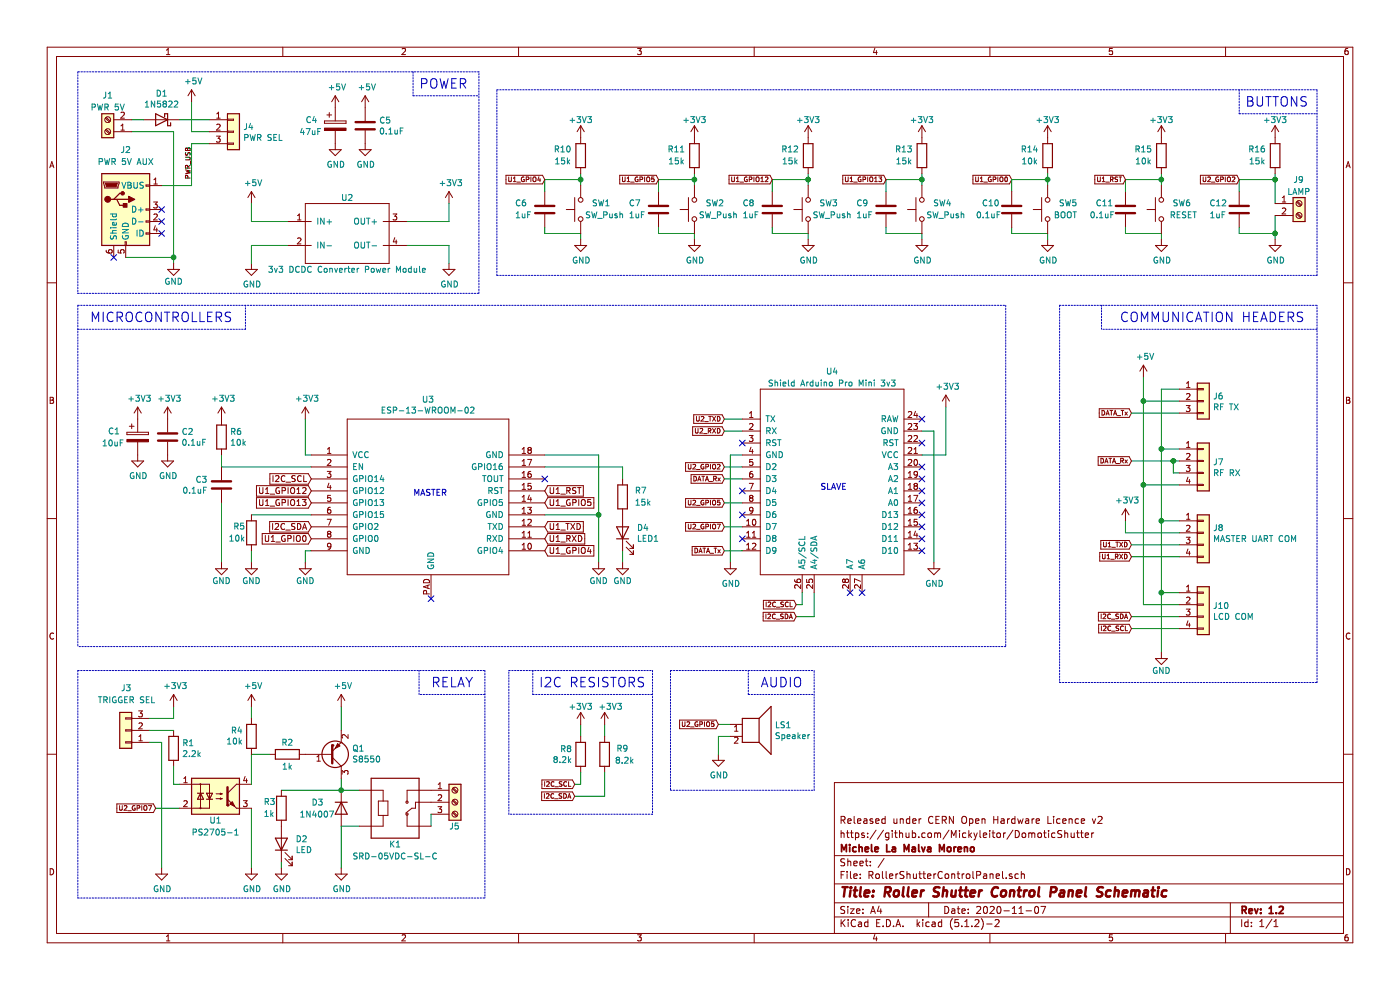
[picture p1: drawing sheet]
EESchema Schematic File Version 4
LIBS:RollerShutterControlPanel-cache
EELAYER 29 0
EELAYER END
$Descr A4 11693 8268
encoding utf-8
Sheet 1 1
Title "Roller Shutter Control Panel Schematic"
Date "2020-11-07"
Rev "1.2"
Comp "Michele La Malva Moreno"
Comment1 "https://github.com/Mickyleitor/DomoticShutter"
Comment2 "Released under CERN Open Hardware Licence v2"
Comment3 ""
Comment4 ""
$EndDescr
Wire Wire Line
	6000 6050 6100 6050
$Comp
L Connector:Screw_Terminal_01x03 J5
U 1 1
P 3800 6700
F 0 "J5" H 3750 6500 50  0000 L CNN
F 1 "Screw_Terminal_01x03" H 3900 6400 50  0001 L CNN
F 2 "Project_libraries:ScrewTerminal_01X03_5mm" H 3800 6700 50  0001 C CNN
F 3 "~" H 3800 6700 50  0001 C CNN
	1    3800 6700
	1    0    0    -1  
$EndComp
Wire Wire Line
	4550 3900 5200 3900
Wire Wire Line
	5200 3900 5200 4000
Connection ~ 5000 4300
Wire Wire Line
	4550 3800 5000 3800
Wire Wire Line
	5000 4300 5000 3800
Wire Wire Line
	5000 4300 5000 4700
Wire Wire Line
	4550 4300 5000 4300
Wire Wire Line
	2100 4300 2600 4300
Wire Wire Line
	1850 3900 2600 3900
Wire Wire Line
	1850 3800 1850 3900
Text GLabel 4550 4600 2    50   Input ~ 0
U1_GPIO4
Text GLabel 4550 4500 2    50   Input ~ 0
U1_RXD
Text GLabel 4550 4400 2    50   Input ~ 0
U1_TXD
Text GLabel 4550 4200 2    50   Input ~ 0
U1_GPIO5
Text GLabel 4550 4100 2    50   Input ~ 0
U1_RST
Text GLabel 2600 4500 0    50   Input ~ 0
U1_GPIO0
Text GLabel 2600 4400 0    50   Input ~ 0
I2C_SDA
Text GLabel 2600 4200 0    50   Input ~ 0
U1_GPIO13
Text GLabel 2600 4100 0    50   Input ~ 0
U1_GPIO12
Text GLabel 2600 4000 0    50   Input ~ 0
I2C_SCL
Wire Notes Line
	6800 6600 6800 5600
$Comp
L power:GND #PWR035
U 1 1
P 6000 6300
F 0 "#PWR035" H 6000 6050 50  0001 C CNN
F 1 "GND" H 6005 6127 50  0000 C CNN
F 2 "" H 6000 6300 50  0001 C CNN
F 3 "" H 6000 6300 50  0001 C CNN
	1    6000 6300
	1    0    0    -1  
$EndComp
Wire Wire Line
	6000 6150 6000 6300
Wire Wire Line
	6100 6150 6000 6150
$Comp
L Device:Speaker LS1
U 1 1
P 6300 6050
F 0 "LS1" H 6470 6046 50  0000 L CNN
F 1 "Speaker" H 6470 5955 50  0000 L CNN
F 2 "Buzzer_Beeper:Buzzer_TDK_PS1240P02BT_D12.2mm_H6.5mm" H 6300 5850 50  0001 C CNN
F 3 "~" H 6290 6000 50  0001 C CNN
	1    6300 6050
	1    0    0    -1  
$EndComp
Wire Wire Line
	4850 6150 4850 6050
Wire Wire Line
	5050 6150 5050 6050
$Comp
L Device:R R9
U 1 1
P 5050 6300
F 0 "R9" H 4850 6350 50  0000 L CNN
F 1 "8.2k" H 4800 6250 50  0000 L CNN
F 2 "Resistor_THT:R_Axial_DIN0204_L3.6mm_D1.6mm_P5.08mm_Horizontal" V 4980 6300 50  0001 C CNN
F 3 "~" H 5050 6300 50  0001 C CNN
	1    5050 6300
	-1   0    0    -1  
$EndComp
$Comp
L Device:R R8
U 1 1
P 4850 6300
F 0 "R8" H 4920 6346 50  0000 L CNN
F 1 "8.2k" H 4920 6255 50  0000 L CNN
F 2 "Resistor_THT:R_Axial_DIN0204_L3.6mm_D1.6mm_P5.08mm_Horizontal" V 4780 6300 50  0001 C CNN
F 3 "~" H 4850 6300 50  0001 C CNN
	1    4850 6300
	-1   0    0    -1  
$EndComp
$Comp
L power:+3V3 #PWR031
U 1 1
P 5050 6050
F 0 "#PWR031" H 5050 5900 50  0001 C CNN
F 1 "+3V3" H 5000 6200 50  0000 C CNN
F 2 "" H 5050 6050 50  0001 C CNN
F 3 "" H 5050 6050 50  0001 C CNN
	1    5050 6050
	-1   0    0    -1  
$EndComp
$Comp
L power:+3V3 #PWR029
U 1 1
P 4850 6050
F 0 "#PWR029" H 4850 5900 50  0001 C CNN
F 1 "+3V3" H 4850 6200 50  0000 C CNN
F 2 "" H 4850 6050 50  0001 C CNN
F 3 "" H 4850 6050 50  0001 C CNN
	1    4850 6050
	-1   0    0    -1  
$EndComp
Text GLabel 4800 6550 0    39   Input ~ 0
I2C_SCL
Text GLabel 4800 6650 0    39   Input ~ 0
I2C_SDA
Wire Wire Line
	4800 6550 4850 6550
Wire Wire Line
	4850 6550 4850 6450
Wire Wire Line
	5050 6650 4800 6650
Wire Wire Line
	5050 6450 5050 6650
Text Notes 4500 5750 0    79   ~ 0
I2C RESISTORS
Wire Notes Line
	5450 5600 5450 6800
Wire Notes Line
	5450 6800 4250 6800
Wire Notes Line
	4250 6800 4250 5600
Wire Notes Line
	4250 5600 5450 5600
Wire Notes Line
	4450 5600 4450 5800
Wire Notes Line
	4450 5800 5450 5800
Text GLabel 6000 6050 0    39   Input ~ 0
U2_GPIO5
Text Notes 6350 5750 0    79   ~ 0
AUDIO
Wire Notes Line
	5600 5600 5600 6600
Wire Notes Line
	5600 5600 6800 5600
Wire Notes Line
	5600 6600 6800 6600
Wire Notes Line
	6250 5800 6250 5600
Wire Notes Line
	6250 5800 6800 5800
Text Notes 6850 4100 0    50   ~ 0
SLAVE
Text Notes 3450 4150 0    50   ~ 0
MASTER
Wire Notes Line
	650  7500 4050 7500
Wire Notes Line
	650  5600 4050 5600
Wire Notes Line
	650  5600 650  7500
Wire Notes Line
	8400 2550 8400 5400
Wire Notes Line
	650  2550 650  5400
Wire Notes Line
	8400 5400 650  5400
Wire Notes Line
	9200 2750 9200 2550
Wire Notes Line
	11000 2750 9200 2750
Wire Notes Line
	8850 2550 11000 2550
Wire Notes Line
	650  2550 8400 2550
$Comp
L Connector_Generic:Conn_01x04 J8
U 1 1
P 10050 4450
F 0 "J8" H 10130 4492 50  0000 L CNN
F 1 "MASTER UART COM" H 10130 4401 50  0000 L CNN
F 2 "Connector_PinHeader_2.54mm:PinHeader_1x04_P2.54mm_Vertical" H 10050 4450 50  0001 C CNN
F 3 "~" H 10050 4450 50  0001 C CNN
	1    10050 4450
	1    0    0    -1  
$EndComp
Text Notes 9350 2700 0    79   ~ 0
COMMUNICATION HEADERS
Connection ~ 9800 3850
Wire Wire Line
	9800 3850 9450 3850
Wire Wire Line
	9850 4650 9450 4650
Text GLabel 9450 4650 0    39   Input ~ 0
U1_RXD
Text GLabel 9450 4550 0    39   Input ~ 0
U1_TXD
Text GLabel 9450 3850 0    39   Input ~ 0
DATA_Rx
Text GLabel 9450 3450 0    39   Input ~ 0
DATA_Tx
Wire Wire Line
	9850 4350 9700 4350
Connection ~ 9550 3350
Wire Notes Line
	3500 5800 3500 5600
Wire Notes Line
	4050 5800 3500 5800
Text Notes 3600 5750 0    79   ~ 0
RELAY
Wire Wire Line
	1300 6750 1500 6750
Text GLabel 1300 6750 0    39   Input ~ 0
U2_GPIO7
Wire Notes Line
	650  2750 2050 2750
Wire Notes Line
	2050 2750 2050 2550
Text Notes 750  2700 0    79   ~ 0
MICROCONTROLLERS
Wire Wire Line
	7700 3800 7900 3800
$Comp
L Project_Library:Arduino_ProMini_3V3 U4
U 1 1
P 6950 4000
F 0 "U4" H 6950 4900 50  0000 C CNN
F 1 "Shield Arduino Pro Mini 3v3" H 6950 4800 50  0000 C CNN
F 2 "Project_libraries:Socket_Strip_Arduino_MiniPro" H 6700 4000 50  0001 C CNN
F 3 "~" H 6700 4000 50  0001 C CNN
	1    6950 4000
	1    0    0    -1  
$EndComp
$Comp
L power:+5V #PWR023
U 1 1
P 3050 900
F 0 "#PWR023" H 3050 750 50  0001 C CNN
F 1 "+5V" H 3065 1073 50  0000 C CNN
F 2 "" H 3050 900 50  0001 C CNN
F 3 "" H 3050 900 50  0001 C CNN
	1    3050 900 
	1    0    0    -1  
$EndComp
$Comp
L power:+5V #PWR019
U 1 1
P 2800 900
F 0 "#PWR019" H 2800 750 50  0001 C CNN
F 1 "+5V" H 2815 1073 50  0000 C CNN
F 2 "" H 2800 900 50  0001 C CNN
F 3 "" H 2800 900 50  0001 C CNN
	1    2800 900 
	1    0    0    -1  
$EndComp
$Comp
L Device:CP C4
U 1 1
P 2800 1050
F 0 "C4" H 2550 1100 50  0000 L CNN
F 1 "47uF" H 2500 1000 50  0000 L CNN
F 2 "Capacitor_THT:CP_Radial_D4.0mm_P2.00mm" H 2838 900 50  0001 C CNN
F 3 "~" H 2800 1050 50  0001 C CNN
	1    2800 1050
	1    0    0    -1  
$EndComp
$Comp
L Device:C C5
U 1 1
P 3050 1050
F 0 "C5" H 3165 1096 50  0000 L CNN
F 1 "0.1uF" H 3165 1005 50  0000 L CNN
F 2 "Capacitor_SMD:C_1206_3216Metric_Pad1.42x1.75mm_HandSolder" H 3088 900 50  0001 C CNN
F 3 "~" H 3050 1050 50  0001 C CNN
	1    3050 1050
	1    0    0    -1  
$EndComp
$Comp
L power:GND #PWR024
U 1 1
P 3050 1200
F 0 "#PWR024" H 3050 950 50  0001 C CNN
F 1 "GND" H 3055 1027 50  0000 C CNN
F 2 "" H 3050 1200 50  0001 C CNN
F 3 "" H 3050 1200 50  0001 C CNN
	1    3050 1200
	1    0    0    -1  
$EndComp
$Comp
L power:GND #PWR020
U 1 1
P 2800 1200
F 0 "#PWR020" H 2800 950 50  0001 C CNN
F 1 "GND" H 2805 1027 50  0000 C CNN
F 2 "" H 2800 1200 50  0001 C CNN
F 3 "" H 2800 1200 50  0001 C CNN
	1    2800 1200
	1    0    0    -1  
$EndComp
$Comp
L power:GND #PWR026
U 1 1
P 3750 2200
F 0 "#PWR026" H 3750 1950 50  0001 C CNN
F 1 "GND" H 3755 2027 50  0000 C CNN
F 2 "" H 3750 2200 50  0001 C CNN
F 3 "" H 3750 2200 50  0001 C CNN
	1    3750 2200
	1    0    0    -1  
$EndComp
Wire Wire Line
	3750 2050 3750 2200
$Comp
L power:+3V3 #PWR025
U 1 1
P 3750 1700
F 0 "#PWR025" H 3750 1550 50  0001 C CNN
F 1 "+3V3" H 3765 1873 50  0000 C CNN
F 2 "" H 3750 1700 50  0001 C CNN
F 3 "" H 3750 1700 50  0001 C CNN
	1    3750 1700
	1    0    0    -1  
$EndComp
$Comp
L Project_Library:3v3_DCDC_Converter_Power_Module U2
U 1 1
P 2900 1950
F 0 "U2" H 2900 2250 50  0000 C CNN
F 1 "3v3 DCDC Converter Power Module" H 2900 1650 50  0000 C CNN
F 2 "Project_libraries:DCDC_3v3_PowerModule" H 2900 1950 39  0001 C CNN
F 3 "" H 2900 1950 39  0001 C CNN
	1    2900 1950
	1    0    0    -1  
$EndComp
$Comp
L power:+5V #PWR011
U 1 1
P 2100 1700
F 0 "#PWR011" H 2100 1550 50  0001 C CNN
F 1 "+5V" H 2115 1873 50  0000 C CNN
F 2 "" H 2100 1700 50  0001 C CNN
F 3 "" H 2100 1700 50  0001 C CNN
	1    2100 1700
	1    0    0    -1  
$EndComp
$Comp
L power:GND #PWR012
U 1 1
P 2100 2200
F 0 "#PWR012" H 2100 1950 50  0001 C CNN
F 1 "GND" H 2105 2027 50  0000 C CNN
F 2 "" H 2100 2200 50  0001 C CNN
F 3 "" H 2100 2200 50  0001 C CNN
	1    2100 2200
	1    0    0    -1  
$EndComp
Wire Wire Line
	2100 2050 2100 2200
Wire Wire Line
	3400 1850 3750 1850
Wire Wire Line
	3750 1850 3750 1700
Wire Wire Line
	2100 1700 2100 1850
Wire Wire Line
	2100 1850 2400 1850
Wire Wire Line
	2100 2050 2400 2050
Wire Notes Line
	10350 950  11000 950 
Wire Notes Line
	10350 750  10350 950 
Wire Notes Line
	3450 800  4000 800 
Wire Notes Line
	3450 600  3450 800 
Text Notes 10400 900  0    79   ~ 0
BUTTONS
Wire Notes Line
	11000 2300 11000 750 
Text Notes 3500 750  0    79   ~ 0
POWER
Wire Notes Line
	4000 600  650  600 
Wire Notes Line
	4000 2450 4000 600 
Wire Notes Line
	650  2450 4000 2450
Wire Notes Line
	650  600  650  2450
Wire Wire Line
	1450 2150 1450 2200
Connection ~ 1450 2150
Wire Wire Line
	1450 1100 1450 2150
Wire Wire Line
	1600 1100 1600 850 
Wire Wire Line
	1750 1100 1600 1100
Wire Wire Line
	1600 1200 1600 1550
Wire Wire Line
	1600 1200 1750 1200
$Comp
L Connector_Generic:Conn_01x03 J4
U 1 1
P 1950 1100
F 0 "J4" H 2030 1142 50  0000 L CNN
F 1 "PWR SEL" H 2030 1051 50  0000 L CNN
F 2 "Connector_PinHeader_2.54mm:PinHeader_1x03_P2.54mm_Vertical" H 1950 1100 50  0001 C CNN
F 3 "~" H 1950 1100 50  0001 C CNN
	1    1950 1100
	1    0    0    -1  
$EndComp
Wire Wire Line
	1050 2150 1450 2150
Wire Wire Line
	1350 1550 1600 1550
$Comp
L Connector:USB_B_Mini J2
U 1 1
P 1050 1750
F 0 "J2" H 1050 2250 50  0000 C CNN
F 1 "PWR 5V AUX" H 1050 2150 50  0000 C CNN
F 2 "Connector_USB:USB_Mini-B_Lumberg_2486_01_Horizontal" H 1200 1700 50  0001 C CNN
F 3 "~" H 1200 1700 50  0001 C CNN
	1    1050 1750
	1    0    0    -1  
$EndComp
$Comp
L power:GND #PWR06
U 1 1
P 1450 2200
F 0 "#PWR06" H 1450 1950 50  0001 C CNN
F 1 "GND" H 1450 2050 50  0000 C CNN
F 2 "" H 1450 2200 50  0001 C CNN
F 3 "" H 1450 2200 50  0001 C CNN
	1    1450 2200
	1    0    0    -1  
$EndComp
$Comp
L power:+5V #PWR08
U 1 1
P 1600 850
F 0 "#PWR08" H 1600 700 50  0001 C CNN
F 1 "+5V" H 1615 1023 50  0000 C CNN
F 2 "" H 1600 850 50  0001 C CNN
F 3 "" H 1600 850 50  0001 C CNN
	1    1600 850 
	1    0    0    -1  
$EndComp
NoConn ~ 950  2150
NoConn ~ 1350 1950
NoConn ~ 1350 1850
NoConn ~ 1350 1750
Wire Wire Line
	6800 5150 6650 5150
Wire Wire Line
	6650 5050 6700 5050
Text GLabel 6650 5150 0    39   Input ~ 0
I2C_SDA
Text GLabel 6650 5050 0    39   Input ~ 0
I2C_SCL
Text GLabel 6050 4000 0    39   Input ~ 0
DATA_Rx
Text GLabel 6050 3600 0    39   Input ~ 0
U2_RXD
Text GLabel 6050 3500 0    39   Input ~ 0
U2_TXD
Text GLabel 6050 4400 0    39   Input ~ 0
U2_GPIO7
Text GLabel 6050 4200 0    39   Input ~ 0
U2_GPIO5
Text GLabel 6050 3900 0    39   Input ~ 0
U2_GPIO2
NoConn ~ 6200 3700
Wire Wire Line
	7800 3600 7800 4700
$Comp
L Device:C C3
U 1 1
P 1850 4050
F 0 "C3" H 1965 4096 50  0000 L CNN
F 1 "0.1uF" H 1965 4005 50  0000 L CNN
F 2 "Capacitor_SMD:C_1206_3216Metric_Pad1.42x1.75mm_HandSolder" H 1888 3900 50  0001 C CNN
F 3 "~" H 1850 4050 50  0001 C CNN
	1    1850 4050
	-1   0    0    -1  
$EndComp
NoConn ~ 7700 4600
NoConn ~ 7700 4500
NoConn ~ 7700 4400
NoConn ~ 7700 4300
NoConn ~ 7700 4200
NoConn ~ 7700 4100
NoConn ~ 7700 4000
NoConn ~ 7700 3900
NoConn ~ 7700 3700
NoConn ~ 7700 3500
NoConn ~ 6200 4500
NoConn ~ 6200 4300
NoConn ~ 6200 4100
Wire Wire Line
	6200 3500 6050 3500
Wire Wire Line
	6200 3600 6050 3600
Wire Wire Line
	6200 3900 6050 3900
Wire Wire Line
	6200 4000 6050 4000
Wire Wire Line
	6200 4200 6050 4200
Wire Wire Line
	2850 5900 2850 6100
Wire Wire Line
	2100 6000 2100 5900
$Comp
L power:+5V #PWR014
U 1 1
P 2100 5900
F 0 "#PWR014" H 2100 5750 50  0001 C CNN
F 1 "+5V" H 2115 6073 50  0000 C CNN
F 2 "" H 2100 5900 50  0001 C CNN
F 3 "" H 2100 5900 50  0001 C CNN
	1    2100 5900
	1    0    0    -1  
$EndComp
Wire Wire Line
	1850 4200 1850 4700
Wire Wire Line
	2100 4600 2100 4700
$Comp
L power:GND #PWR013
U 1 1
P 2100 4700
F 0 "#PWR013" H 2100 4450 50  0001 C CNN
F 1 "GND" H 2100 4550 50  0000 C CNN
F 2 "" H 2100 4700 50  0001 C CNN
F 3 "" H 2100 4700 50  0001 C CNN
	1    2100 4700
	1    0    0    -1  
$EndComp
$Comp
L Device:R R5
U 1 1
P 2100 4450
F 0 "R5" H 2150 4400 50  0000 L CNN
F 1 "10k" H 2150 4500 50  0000 L CNN
F 2 "Resistor_THT:R_Axial_DIN0204_L3.6mm_D1.6mm_P5.08mm_Horizontal" V 2030 4450 50  0001 C CNN
F 3 "~" H 2100 4450 50  0001 C CNN
	1    2100 4450
	-1   0    0    1   
$EndComp
Wire Wire Line
	5200 4700 5200 4600
Wire Wire Line
	2550 4600 2600 4600
Wire Wire Line
	2550 3800 2550 3500
Wire Wire Line
	2600 3800 2550 3800
$Comp
L power:+3V3 #PWR017
U 1 1
P 2550 3500
F 0 "#PWR017" H 2550 3350 50  0001 C CNN
F 1 "+3V3" H 2565 3673 50  0000 C CNN
F 2 "" H 2550 3500 50  0001 C CNN
F 3 "" H 2550 3500 50  0001 C CNN
	1    2550 3500
	1    0    0    -1  
$EndComp
$Comp
L power:GND #PWR010
U 1 1
P 1850 4700
F 0 "#PWR010" H 1850 4450 50  0001 C CNN
F 1 "GND" H 1850 4550 50  0000 C CNN
F 2 "" H 1850 4700 50  0001 C CNN
F 3 "" H 1850 4700 50  0001 C CNN
	1    1850 4700
	1    0    0    -1  
$EndComp
$Comp
L Device:C C12
U 1 1
P 10350 1750
F 0 "C12" H 10600 1700 50  0000 R CNN
F 1 "1uF" H 10600 1800 50  0000 R CNN
F 2 "Capacitor_SMD:C_1206_3216Metric_Pad1.42x1.75mm_HandSolder" H 10388 1600 50  0001 C CNN
F 3 "~" H 10350 1750 50  0001 C CNN
	1    10350 1750
	-1   0    0    1   
$EndComp
Wire Wire Line
	10650 2000 10650 1950
Wire Wire Line
	10650 1950 10350 1950
Wire Wire Line
	10350 1950 10350 1900
Wire Wire Line
	10650 1500 10650 1450
Connection ~ 10650 1500
Wire Wire Line
	10350 1500 10650 1500
Wire Wire Line
	10350 1600 10350 1500
$Comp
L Device:R R16
U 1 1
P 10650 1300
F 0 "R16" H 10800 1250 50  0000 C CNN
F 1 "15k" H 10800 1350 50  0000 C CNN
F 2 "Resistor_THT:R_Axial_DIN0204_L3.6mm_D1.6mm_P5.08mm_Horizontal" V 10580 1300 50  0001 C CNN
F 3 "~" H 10650 1300 50  0001 C CNN
	1    10650 1300
	-1   0    0    1   
$EndComp
$Comp
L power:+3V3 #PWR051
U 1 1
P 10650 1150
F 0 "#PWR051" H 10650 1000 50  0001 C CNN
F 1 "+3V3" H 10650 1300 50  0000 C CNN
F 2 "" H 10650 1150 50  0001 C CNN
F 3 "" H 10650 1150 50  0001 C CNN
	1    10650 1150
	1    0    0    -1  
$EndComp
$Comp
L power:GND #PWR052
U 1 1
P 10650 2000
F 0 "#PWR052" H 10650 1750 50  0001 C CNN
F 1 "GND" H 10655 1827 50  0000 C CNN
F 2 "" H 10650 2000 50  0001 C CNN
F 3 "" H 10650 2000 50  0001 C CNN
	1    10650 2000
	1    0    0    -1  
$EndComp
$Comp
L Device:C C9
U 1 1
P 7400 1750
F 0 "C9" H 7650 1700 50  0000 R CNN
F 1 "1uF" H 7650 1800 50  0000 R CNN
F 2 "Capacitor_SMD:C_1206_3216Metric_Pad1.42x1.75mm_HandSolder" H 7438 1600 50  0001 C CNN
F 3 "~" H 7400 1750 50  0001 C CNN
	1    7400 1750
	-1   0    0    1   
$EndComp
Wire Wire Line
	7700 2000 7700 1950
Wire Wire Line
	7700 1950 7400 1950
Wire Wire Line
	7400 1950 7400 1900
Wire Wire Line
	7700 1500 7700 1450
Connection ~ 7700 1500
Wire Wire Line
	7400 1500 7700 1500
Wire Wire Line
	7400 1600 7400 1500
Wire Wire Line
	7700 1550 7700 1500
$Comp
L Device:R R13
U 1 1
P 7700 1300
F 0 "R13" H 7850 1250 50  0000 C CNN
F 1 "15k" H 7850 1350 50  0000 C CNN
F 2 "Resistor_THT:R_Axial_DIN0204_L3.6mm_D1.6mm_P5.08mm_Horizontal" V 7630 1300 50  0001 C CNN
F 3 "~" H 7700 1300 50  0001 C CNN
	1    7700 1300
	-1   0    0    1   
$EndComp
$Comp
L power:+3V3 #PWR041
U 1 1
P 7700 1150
F 0 "#PWR041" H 7700 1000 50  0001 C CNN
F 1 "+3V3" H 7700 1300 50  0000 C CNN
F 2 "" H 7700 1150 50  0001 C CNN
F 3 "" H 7700 1150 50  0001 C CNN
	1    7700 1150
	1    0    0    -1  
$EndComp
$Comp
L power:GND #PWR042
U 1 1
P 7700 2000
F 0 "#PWR042" H 7700 1750 50  0001 C CNN
F 1 "GND" H 7705 1827 50  0000 C CNN
F 2 "" H 7700 2000 50  0001 C CNN
F 3 "" H 7700 2000 50  0001 C CNN
	1    7700 2000
	1    0    0    -1  
$EndComp
$Comp
L Switch:SW_Push SW4
U 1 1
P 7700 1750
F 0 "SW4" V 7750 1500 50  0000 L CNN
F 1 "SW_Push" V 7650 1550 50  0000 C CNN
F 2 "Project_libraries:SW_Push_1P1T_NO_6x6mm_H5mm" H 7700 1950 50  0001 C CNN
F 3 "~" H 7700 1950 50  0001 C CNN
	1    7700 1750
	0    -1   -1   0   
$EndComp
$Comp
L Device:C C8
U 1 1
P 6450 1750
F 0 "C8" H 6700 1700 50  0000 R CNN
F 1 "1uF" H 6700 1800 50  0000 R CNN
F 2 "Capacitor_SMD:C_1206_3216Metric_Pad1.42x1.75mm_HandSolder" H 6488 1600 50  0001 C CNN
F 3 "~" H 6450 1750 50  0001 C CNN
	1    6450 1750
	-1   0    0    1   
$EndComp
Wire Wire Line
	6750 2000 6750 1950
Wire Wire Line
	6750 1950 6450 1950
Wire Wire Line
	6450 1950 6450 1900
Wire Wire Line
	6750 1500 6750 1450
Connection ~ 6750 1500
Wire Wire Line
	6450 1500 6750 1500
Wire Wire Line
	6450 1600 6450 1500
Wire Wire Line
	6750 1550 6750 1500
$Comp
L Device:R R12
U 1 1
P 6750 1300
F 0 "R12" H 6900 1250 50  0000 C CNN
F 1 "15k" H 6900 1350 50  0000 C CNN
F 2 "Resistor_THT:R_Axial_DIN0204_L3.6mm_D1.6mm_P5.08mm_Horizontal" V 6680 1300 50  0001 C CNN
F 3 "~" H 6750 1300 50  0001 C CNN
	1    6750 1300
	-1   0    0    1   
$EndComp
$Comp
L power:+3V3 #PWR037
U 1 1
P 6750 1150
F 0 "#PWR037" H 6750 1000 50  0001 C CNN
F 1 "+3V3" H 6750 1300 50  0000 C CNN
F 2 "" H 6750 1150 50  0001 C CNN
F 3 "" H 6750 1150 50  0001 C CNN
	1    6750 1150
	1    0    0    -1  
$EndComp
$Comp
L power:GND #PWR038
U 1 1
P 6750 2000
F 0 "#PWR038" H 6750 1750 50  0001 C CNN
F 1 "GND" H 6755 1827 50  0000 C CNN
F 2 "" H 6750 2000 50  0001 C CNN
F 3 "" H 6750 2000 50  0001 C CNN
	1    6750 2000
	1    0    0    -1  
$EndComp
$Comp
L Switch:SW_Push SW3
U 1 1
P 6750 1750
F 0 "SW3" V 6800 1500 50  0000 L CNN
F 1 "SW_Push" V 6700 1550 50  0000 C CNN
F 2 "Project_libraries:SW_Push_1P1T_NO_6x6mm_H5mm" H 6750 1950 50  0001 C CNN
F 3 "~" H 6750 1950 50  0001 C CNN
	1    6750 1750
	0    -1   -1   0   
$EndComp
$Comp
L Device:C C7
U 1 1
P 5500 1750
F 0 "C7" H 5750 1700 50  0000 R CNN
F 1 "1uF" H 5750 1800 50  0000 R CNN
F 2 "Capacitor_SMD:C_1206_3216Metric_Pad1.42x1.75mm_HandSolder" H 5538 1600 50  0001 C CNN
F 3 "~" H 5500 1750 50  0001 C CNN
	1    5500 1750
	-1   0    0    1   
$EndComp
Wire Wire Line
	5800 2000 5800 1950
Wire Wire Line
	5800 1950 5500 1950
Wire Wire Line
	5500 1950 5500 1900
Wire Wire Line
	5800 1500 5800 1450
Connection ~ 5800 1500
Wire Wire Line
	5500 1500 5800 1500
Wire Wire Line
	5500 1600 5500 1500
Wire Wire Line
	5800 1550 5800 1500
$Comp
L Device:R R11
U 1 1
P 5800 1300
F 0 "R11" H 5950 1250 50  0000 C CNN
F 1 "15k" H 5950 1350 50  0000 C CNN
F 2 "Resistor_THT:R_Axial_DIN0204_L3.6mm_D1.6mm_P5.08mm_Horizontal" V 5730 1300 50  0001 C CNN
F 3 "~" H 5800 1300 50  0001 C CNN
	1    5800 1300
	-1   0    0    1   
$EndComp
$Comp
L power:+3V3 #PWR033
U 1 1
P 5800 1150
F 0 "#PWR033" H 5800 1000 50  0001 C CNN
F 1 "+3V3" H 5800 1300 50  0000 C CNN
F 2 "" H 5800 1150 50  0001 C CNN
F 3 "" H 5800 1150 50  0001 C CNN
	1    5800 1150
	1    0    0    -1  
$EndComp
$Comp
L power:GND #PWR034
U 1 1
P 5800 2000
F 0 "#PWR034" H 5800 1750 50  0001 C CNN
F 1 "GND" H 5805 1827 50  0000 C CNN
F 2 "" H 5800 2000 50  0001 C CNN
F 3 "" H 5800 2000 50  0001 C CNN
	1    5800 2000
	1    0    0    -1  
$EndComp
$Comp
L Switch:SW_Push SW2
U 1 1
P 5800 1750
F 0 "SW2" V 5850 1500 50  0000 L CNN
F 1 "SW_Push" V 5750 1550 50  0000 C CNN
F 2 "Project_libraries:SW_Push_1P1T_NO_6x6mm_H5mm" H 5800 1950 50  0001 C CNN
F 3 "~" H 5800 1950 50  0001 C CNN
	1    5800 1750
	0    -1   -1   0   
$EndComp
$Comp
L Device:C C6
U 1 1
P 4550 1750
F 0 "C6" H 4800 1700 50  0000 R CNN
F 1 "1uF" H 4800 1800 50  0000 R CNN
F 2 "Capacitor_SMD:C_1206_3216Metric_Pad1.42x1.75mm_HandSolder" H 4588 1600 50  0001 C CNN
F 3 "~" H 4550 1750 50  0001 C CNN
	1    4550 1750
	-1   0    0    1   
$EndComp
Wire Wire Line
	4850 2000 4850 1950
Wire Wire Line
	4850 1950 4550 1950
Wire Wire Line
	4550 1950 4550 1900
Wire Wire Line
	4850 1500 4850 1450
Connection ~ 4850 1500
Wire Wire Line
	4550 1500 4850 1500
Wire Wire Line
	4550 1600 4550 1500
Wire Wire Line
	4850 1550 4850 1500
$Comp
L power:+3V3 #PWR027
U 1 1
P 4850 1150
F 0 "#PWR027" H 4850 1000 50  0001 C CNN
F 1 "+3V3" H 4850 1300 50  0000 C CNN
F 2 "" H 4850 1150 50  0001 C CNN
F 3 "" H 4850 1150 50  0001 C CNN
	1    4850 1150
	1    0    0    -1  
$EndComp
$Comp
L power:GND #PWR028
U 1 1
P 4850 2000
F 0 "#PWR028" H 4850 1750 50  0001 C CNN
F 1 "GND" H 4855 1827 50  0000 C CNN
F 2 "" H 4850 2000 50  0001 C CNN
F 3 "" H 4850 2000 50  0001 C CNN
	1    4850 2000
	1    0    0    -1  
$EndComp
$Comp
L Switch:SW_Push SW1
U 1 1
P 4850 1750
F 0 "SW1" V 4900 1500 50  0000 L CNN
F 1 "SW_Push" V 4800 1550 50  0000 C CNN
F 2 "Project_libraries:SW_Push_1P1T_NO_6x6mm_H5mm" H 4850 1950 50  0001 C CNN
F 3 "~" H 4850 1950 50  0001 C CNN
	1    4850 1750
	0    -1   -1   0   
$EndComp
$Comp
L Device:C C11
U 1 1
P 9400 1750
F 0 "C11" H 9650 1700 50  0000 R CNN
F 1 "0.1uF" H 9700 1800 50  0000 R CNN
F 2 "Capacitor_SMD:C_1206_3216Metric_Pad1.42x1.75mm_HandSolder" H 9438 1600 50  0001 C CNN
F 3 "~" H 9400 1750 50  0001 C CNN
	1    9400 1750
	-1   0    0    1   
$EndComp
Wire Wire Line
	9700 2000 9700 1950
Wire Wire Line
	9700 1950 9400 1950
Wire Wire Line
	9400 1950 9400 1900
Wire Wire Line
	9700 1500 9700 1450
Connection ~ 9700 1500
Wire Wire Line
	9400 1500 9700 1500
Wire Wire Line
	9400 1600 9400 1500
Wire Wire Line
	9700 1550 9700 1500
$Comp
L Device:R R15
U 1 1
P 9700 1300
F 0 "R15" H 9850 1250 50  0000 C CNN
F 1 "10k" H 9850 1350 50  0000 C CNN
F 2 "Resistor_THT:R_Axial_DIN0204_L3.6mm_D1.6mm_P5.08mm_Horizontal" V 9630 1300 50  0001 C CNN
F 3 "~" H 9700 1300 50  0001 C CNN
	1    9700 1300
	-1   0    0    1   
$EndComp
$Comp
L power:+3V3 #PWR048
U 1 1
P 9700 1150
F 0 "#PWR048" H 9700 1000 50  0001 C CNN
F 1 "+3V3" H 9700 1300 50  0000 C CNN
F 2 "" H 9700 1150 50  0001 C CNN
F 3 "" H 9700 1150 50  0001 C CNN
	1    9700 1150
	1    0    0    -1  
$EndComp
$Comp
L power:GND #PWR049
U 1 1
P 9700 2000
F 0 "#PWR049" H 9700 1750 50  0001 C CNN
F 1 "GND" H 9705 1827 50  0000 C CNN
F 2 "" H 9700 2000 50  0001 C CNN
F 3 "" H 9700 2000 50  0001 C CNN
	1    9700 2000
	1    0    0    -1  
$EndComp
$Comp
L power:GND #PWR032
U 1 1
P 5200 4700
F 0 "#PWR032" H 5200 4450 50  0001 C CNN
F 1 "GND" H 5200 4550 50  0000 C CNN
F 2 "" H 5200 4700 50  0001 C CNN
F 3 "" H 5200 4700 50  0001 C CNN
	1    5200 4700
	1    0    0    -1  
$EndComp
$Comp
L Device:LED D4
U 1 1
P 5200 4450
F 0 "D4" V 5239 4332 50  0000 R CNN
F 1 "LED1" V 5148 4332 50  0000 R CNN
F 2 "LED_THT:LED_D3.0mm" H 5200 4450 50  0001 C CNN
F 3 "~" H 5200 4450 50  0001 C CNN
	1    5200 4450
	0    -1   -1   0   
$EndComp
$Comp
L Device:R R7
U 1 1
P 5200 4150
F 0 "R7" H 5100 4100 50  0000 R CNN
F 1 "15k" H 5100 4200 50  0000 R CNN
F 2 "Resistor_THT:R_Axial_DIN0204_L3.6mm_D1.6mm_P5.08mm_Horizontal" V 5130 4150 50  0001 C CNN
F 3 "~" H 5200 4150 50  0001 C CNN
	1    5200 4150
	-1   0    0    1   
$EndComp
Wire Wire Line
	2850 6500 2850 6600
Wire Wire Line
	3600 6800 3600 6900
Wire Wire Line
	2350 7200 2350 7250
Wire Wire Line
	2850 6900 2850 7250
$Comp
L power:GND #PWR016
U 1 1
P 2350 7250
F 0 "#PWR016" H 2350 7000 50  0001 C CNN
F 1 "GND" H 2355 7077 50  0000 C CNN
F 2 "" H 2350 7250 50  0001 C CNN
F 3 "" H 2350 7250 50  0001 C CNN
	1    2350 7250
	1    0    0    -1  
$EndComp
$Comp
L Device:R R1
U 1 1
P 1450 6250
F 0 "R1" H 1520 6296 50  0000 L CNN
F 1 "2.2k" H 1520 6205 50  0000 L CNN
F 2 "Resistor_THT:R_Axial_DIN0204_L3.6mm_D1.6mm_P5.08mm_Horizontal" V 1380 6250 50  0001 C CNN
F 3 "~" H 1450 6250 50  0001 C CNN
	1    1450 6250
	1    0    0    -1  
$EndComp
$Comp
L Connector_Generic:Conn_01x03 J3
U 1 1
P 1050 6100
F 0 "J3" H 1000 5750 50  0000 L CNN
F 1 "TRIGGER SEL" H 800 5850 50  0000 L CNN
F 2 "Connector_PinHeader_2.54mm:PinHeader_1x03_P2.54mm_Vertical" H 1050 6100 50  0001 C CNN
F 3 "~" H 1050 6100 50  0001 C CNN
	1    1050 6100
	-1   0    0    1   
$EndComp
Wire Wire Line
	1450 6000 1450 5900
Wire Wire Line
	1250 6000 1450 6000
Wire Notes Line
	4050 5600 4050 7500
Wire Wire Line
	2100 6750 2100 7250
Wire Wire Line
	1350 6200 1350 7250
Wire Wire Line
	1250 6200 1350 6200
$Comp
L Device:CP C1
U 1 1
P 1150 3650
F 0 "C1" H 900 3700 50  0000 L CNN
F 1 "10uF" H 850 3600 50  0000 L CNN
F 2 "Capacitor_THT:CP_Radial_D4.0mm_P2.00mm" H 1188 3500 50  0001 C CNN
F 3 "~" H 1150 3650 50  0001 C CNN
	1    1150 3650
	1    0    0    -1  
$EndComp
Wire Wire Line
	2350 6600 2850 6600
$Comp
L Project_Library:PS2705-1 U1
U 1 1
P 1800 6650
F 0 "U1" H 1800 6450 50  0000 C CNN
F 1 "PS2705-1" H 1800 6350 50  0000 C CNN
F 2 "Project_libraries:PS2705-1-F3" H 950 6450 50  0001 L CIN
F 3 "https://www.renesas.com/us/en/doc/products/opt/r08ds0093ej0301-ps2705-1.pdf" H 1825 6650 50  0001 L CNN
	1    1800 6650
	1    0    0    -1  
$EndComp
$Comp
L Project_Library:S8550 Q1
U 1 1
P 2750 6300
F 0 "Q1" H 2940 6254 50  0000 L CNN
F 1 "S8550" H 2940 6345 50  0000 L CNN
F 2 "Project_libraries:SOT-23_S8550" H 2950 6225 50  0001 L CIN
F 3 "https://www.rcscomponents.kiev.ua/datasheets/s8550-2ty-datasheet.pdf" H 2750 6300 50  0001 L CNN
	1    2750 6300
	1    0    0    1   
$EndComp
$Comp
L Device:R R2
U 1 1
P 2400 6300
F 0 "R2" V 2300 6300 50  0000 C CNN
F 1 "1k" V 2500 6300 50  0000 C CNN
F 2 "Resistor_THT:R_Axial_DIN0204_L3.6mm_D1.6mm_P5.08mm_Horizontal" V 2330 6300 50  0001 C CNN
F 3 "~" H 2400 6300 50  0001 C CNN
	1    2400 6300
	0    1    1    0   
$EndComp
$Comp
L Device:D D3
U 1 1
P 2850 6750
F 0 "D3" V 2800 6500 50  0000 L CNN
F 1 "1N4007" V 2900 6400 50  0000 L CNN
F 2 "Diode_THT:D_DO-41_SOD81_P10.16mm_Horizontal" H 2850 6750 50  0001 C CNN
F 3 "~" H 2850 6750 50  0001 C CNN
	1    2850 6750
	0    1    1    0   
$EndComp
$Comp
L Project_Library:SRD-05VDC-SL-C K1
U 1 1
P 3300 6700
F 0 "K1" H 3300 6350 50  0000 C CNN
F 1 "SRD-05VDC-SL-C" H 3300 6250 50  0000 C CNN
F 2 "Project_libraries:RELAY_SRD-05VDC-SL-C" H 3300 6700 50  0001 L BNN
F 3 "" H 3300 6700 50  0001 L BNN
F 4 "IPC-7251" H 3300 6700 50  0001 L BNN "Campo4"
	1    3300 6700
	1    0    0    -1  
$EndComp
Wire Wire Line
	2250 6300 2100 6300
Wire Wire Line
	2100 6300 2100 6550
Connection ~ 2850 6600
Wire Wire Line
	3000 6600 2850 6600
Wire Wire Line
	3000 6900 2850 6900
$Comp
L power:GND #PWR022
U 1 1
P 2850 7250
F 0 "#PWR022" H 2850 7000 50  0001 C CNN
F 1 "GND" H 2855 7077 50  0000 C CNN
F 2 "" H 2850 7250 50  0001 C CNN
F 3 "" H 2850 7250 50  0001 C CNN
	1    2850 7250
	1    0    0    -1  
$EndComp
$Comp
L power:GND #PWR015
U 1 1
P 2100 7250
F 0 "#PWR015" H 2100 7000 50  0001 C CNN
F 1 "GND" H 2105 7077 50  0000 C CNN
F 2 "" H 2100 7250 50  0001 C CNN
F 3 "" H 2100 7250 50  0001 C CNN
	1    2100 7250
	1    0    0    -1  
$EndComp
$Comp
L Device:LED D2
U 1 1
P 2350 7050
F 0 "D2" V 2389 6933 50  0000 R CNN
F 1 "LED" V 2298 6933 50  0000 R CNN
F 2 "LED_THT:LED_D3.0mm" H 2350 7050 50  0001 C CNN
F 3 "~" H 2350 7050 50  0001 C CNN
	1    2350 7050
	0    -1   -1   0   
$EndComp
$Comp
L Device:R R3
U 1 1
P 2350 6750
F 0 "R3" H 2500 6700 50  0000 R CNN
F 1 "1k" H 2500 6800 50  0000 R CNN
F 2 "Resistor_THT:R_Axial_DIN0204_L3.6mm_D1.6mm_P5.08mm_Horizontal" V 2280 6750 50  0001 C CNN
F 3 "~" H 2350 6750 50  0001 C CNN
	1    2350 6750
	-1   0    0    1   
$EndComp
$Comp
L power:GND #PWR03
U 1 1
P 1350 7250
F 0 "#PWR03" H 1350 7000 50  0001 C CNN
F 1 "GND" H 1355 7077 50  0000 C CNN
F 2 "" H 1350 7250 50  0001 C CNN
F 3 "" H 1350 7250 50  0001 C CNN
	1    1350 7250
	1    0    0    -1  
$EndComp
$Comp
L power:+3V3 #PWR07
U 1 1
P 1450 5900
F 0 "#PWR07" H 1450 5750 50  0001 C CNN
F 1 "+3V3" H 1465 6073 50  0000 C CNN
F 2 "" H 1450 5900 50  0001 C CNN
F 3 "" H 1450 5900 50  0001 C CNN
	1    1450 5900
	1    0    0    -1  
$EndComp
$Comp
L power:+5V #PWR021
U 1 1
P 2850 5900
F 0 "#PWR021" H 2850 5750 50  0001 C CNN
F 1 "+5V" H 2865 6073 50  0000 C CNN
F 2 "" H 2850 5900 50  0001 C CNN
F 3 "" H 2850 5900 50  0001 C CNN
	1    2850 5900
	1    0    0    -1  
$EndComp
Wire Wire Line
	1250 6100 1450 6100
Wire Wire Line
	1450 6400 1450 6550
Wire Wire Line
	1450 6550 1500 6550
$Comp
L Device:R R4
U 1 1
P 2100 6150
F 0 "R4" H 2030 6104 50  0000 R CNN
F 1 "10k" H 2030 6195 50  0000 R CNN
F 2 "Resistor_THT:R_Axial_DIN0204_L3.6mm_D1.6mm_P5.08mm_Horizontal" V 2030 6150 50  0001 C CNN
F 3 "~" H 2100 6150 50  0001 C CNN
	1    2100 6150
	1    0    0    1   
$EndComp
Wire Wire Line
	2550 4700 2550 4600
$Comp
L power:GND #PWR018
U 1 1
P 2550 4700
F 0 "#PWR018" H 2550 4450 50  0001 C CNN
F 1 "GND" H 2550 4550 50  0000 C CNN
F 2 "" H 2550 4700 50  0001 C CNN
F 3 "" H 2550 4700 50  0001 C CNN
	1    2550 4700
	1    0    0    -1  
$EndComp
$Comp
L Device:C C2
U 1 1
P 1400 3650
F 0 "C2" H 1515 3696 50  0000 L CNN
F 1 "0.1uF" H 1515 3605 50  0000 L CNN
F 2 "Capacitor_SMD:C_1206_3216Metric_Pad1.42x1.75mm_HandSolder" H 1438 3500 50  0001 C CNN
F 3 "~" H 1400 3650 50  0001 C CNN
	1    1400 3650
	1    0    0    -1  
$EndComp
$Comp
L power:+3V3 #PWR04
U 1 1
P 1400 3500
F 0 "#PWR04" H 1400 3350 50  0001 C CNN
F 1 "+3V3" H 1415 3673 50  0000 C CNN
F 2 "" H 1400 3500 50  0001 C CNN
F 3 "" H 1400 3500 50  0001 C CNN
	1    1400 3500
	1    0    0    -1  
$EndComp
$Comp
L power:GND #PWR05
U 1 1
P 1400 3800
F 0 "#PWR05" H 1400 3550 50  0001 C CNN
F 1 "GND" H 1405 3627 50  0000 C CNN
F 2 "" H 1400 3800 50  0001 C CNN
F 3 "" H 1400 3800 50  0001 C CNN
	1    1400 3800
	1    0    0    -1  
$EndComp
$Comp
L power:+3V3 #PWR01
U 1 1
P 1150 3500
F 0 "#PWR01" H 1150 3350 50  0001 C CNN
F 1 "+3V3" H 1165 3673 50  0000 C CNN
F 2 "" H 1150 3500 50  0001 C CNN
F 3 "" H 1150 3500 50  0001 C CNN
	1    1150 3500
	1    0    0    -1  
$EndComp
$Comp
L power:GND #PWR02
U 1 1
P 1150 3800
F 0 "#PWR02" H 1150 3550 50  0001 C CNN
F 1 "GND" H 1155 3627 50  0000 C CNN
F 2 "" H 1150 3800 50  0001 C CNN
F 3 "" H 1150 3800 50  0001 C CNN
	1    1150 3800
	1    0    0    -1  
$EndComp
Wire Wire Line
	6100 4700 6100 3800
Wire Wire Line
	9800 3950 9800 3850
Wire Wire Line
	9850 3950 9800 3950
Wire Wire Line
	9850 3850 9800 3850
Wire Wire Line
	9850 3350 9550 3350
Wire Wire Line
	9850 3250 9700 3250
Wire Wire Line
	6800 4950 6800 5150
Wire Wire Line
	6700 4950 6700 5050
$Comp
L Connector_Generic:Conn_01x04 J7
U 1 1
P 10050 3850
F 0 "J7" H 10130 3842 50  0000 L CNN
F 1 "RF RX" H 10130 3751 50  0000 L CNN
F 2 "Connector_PinSocket_2.54mm:PinSocket_1x04_P2.54mm_Vertical" H 10050 3850 50  0001 C CNN
F 3 "~" H 10050 3850 50  0001 C CNN
	1    10050 3850
	1    0    0    -1  
$EndComp
Wire Wire Line
	6200 3800 6100 3800
Wire Wire Line
	7700 3600 7800 3600
$Comp
L power:GND #PWR043
U 1 1
P 7800 4700
F 0 "#PWR043" H 7800 4450 50  0001 C CNN
F 1 "GND" H 7805 4527 50  0000 C CNN
F 2 "" H 7800 4700 50  0001 C CNN
F 3 "" H 7800 4700 50  0001 C CNN
	1    7800 4700
	1    0    0    -1  
$EndComp
Wire Wire Line
	7900 3400 7900 3800
$Comp
L power:GND #PWR036
U 1 1
P 6100 4700
F 0 "#PWR036" H 6100 4450 50  0001 C CNN
F 1 "GND" H 6105 4527 50  0000 C CNN
F 2 "" H 6100 4700 50  0001 C CNN
F 3 "" H 6100 4700 50  0001 C CNN
	1    6100 4700
	1    0    0    -1  
$EndComp
NoConn ~ 7100 4950
NoConn ~ 7200 4950
$Comp
L Project_Library:ESP-13-WROOM-02 U3
U 1 1
P 3600 4100
F 0 "U3" H 3575 4865 50  0000 C CNN
F 1 "ESP-13-WROOM-02" H 3575 4774 50  0000 C CNN
F 2 "Project_libraries:ESP-13-WROOM-02" H 3500 4100 50  0001 C CNN
F 3 "http://l0l.org.uk/2014/12/esp8266-modules-hardware-guide-gotta-catch-em-all/" H 3500 4100 50  0001 C CNN
	1    3600 4100
	1    0    0    -1  
$EndComp
$Comp
L power:+3V3 #PWR09
U 1 1
P 1850 3500
F 0 "#PWR09" H 1850 3350 50  0001 C CNN
F 1 "+3V3" H 1865 3673 50  0000 C CNN
F 2 "" H 1850 3500 50  0001 C CNN
F 3 "" H 1850 3500 50  0001 C CNN
	1    1850 3500
	1    0    0    -1  
$EndComp
$Comp
L Device:R R6
U 1 1
P 1850 3650
F 0 "R6" H 1920 3696 50  0000 L CNN
F 1 "10k" H 1920 3605 50  0000 L CNN
F 2 "Resistor_THT:R_Axial_DIN0204_L3.6mm_D1.6mm_P5.08mm_Horizontal" V 1780 3650 50  0001 C CNN
F 3 "~" H 1850 3650 50  0001 C CNN
	1    1850 3650
	1    0    0    -1  
$EndComp
NoConn ~ 4550 4000
NoConn ~ 3600 5000
$Comp
L power:GND #PWR030
U 1 1
P 5000 4700
F 0 "#PWR030" H 5000 4450 50  0001 C CNN
F 1 "GND" H 5000 4550 50  0000 C CNN
F 2 "" H 5000 4700 50  0001 C CNN
F 3 "" H 5000 4700 50  0001 C CNN
	1    5000 4700
	1    0    0    -1  
$EndComp
Wire Wire Line
	6200 4400 6050 4400
$Comp
L Diode:1N5822 D1
U 1 1
P 1350 1000
F 0 "D1" H 1350 784 50  0000 C CNN
F 1 "1N5822" H 1350 875 50  0000 C CNN
F 2 "Diode_THT:D_DO-201AD_P5.08mm_Vertical_KathodeUp" H 1350 825 50  0001 C CNN
F 3 "http://www.vishay.com/docs/88526/1n5820.pdf" H 1350 1000 50  0001 C CNN
	1    1350 1000
	-1   0    0    1   
$EndComp
Wire Wire Line
	1100 1000 1200 1000
Wire Wire Line
	1500 1000 1750 1000
Wire Wire Line
	1100 1100 1450 1100
Text GLabel 4550 1500 0    39   Input ~ 0
U1_GPIO4
Text GLabel 5500 1500 0    39   Input ~ 0
U1_GPIO5
Text GLabel 6450 1500 0    39   Input ~ 0
U1_GPIO12
Text GLabel 7400 1500 0    39   Input ~ 0
U1_GPIO13
Text GLabel 9400 1500 0    39   Input ~ 0
U1_RST
Text GLabel 10350 1500 0    39   Input ~ 0
U2_GPIO2
Wire Notes Line
	4150 2300 4150 750 
Wire Notes Line
	4150 750  11000 750 
Wire Notes Line
	4150 2300 11000 2300
Wire Wire Line
	3400 2050 3750 2050
$Comp
L Connector_Generic:Conn_01x03 J6
U 1 1
P 10050 3350
F 0 "J6" H 10130 3392 50  0000 L CNN
F 1 "RF TX" H 10130 3301 50  0000 L CNN
F 2 "Connector_PinSocket_2.54mm:PinSocket_1x03_P2.54mm_Vertical" H 10050 3350 50  0001 C CNN
F 3 "~" H 10050 3350 50  0001 C CNN
	1    10050 3350
	1    0    0    -1  
$EndComp
Wire Wire Line
	9450 3450 9850 3450
Text GLabel 6050 4600 0    39   Input ~ 0
DATA_Tx
Wire Wire Line
	6050 4600 6200 4600
$Comp
L power:+5V #PWR0101
U 1 1
P 9550 3150
F 0 "#PWR0101" H 9550 3000 50  0001 C CNN
F 1 "+5V" H 9565 3323 50  0000 C CNN
F 2 "" H 9550 3150 50  0001 C CNN
F 3 "" H 9550 3150 50  0001 C CNN
	1    9550 3150
	1    0    0    -1  
$EndComp
$Comp
L power:+3V3 #PWR0102
U 1 1
P 7900 3400
F 0 "#PWR0102" H 7900 3250 50  0001 C CNN
F 1 "+3V3" H 7915 3573 50  0000 C CNN
F 2 "" H 7900 3400 50  0001 C CNN
F 3 "" H 7900 3400 50  0001 C CNN
	1    7900 3400
	1    0    0    -1  
$EndComp
$Comp
L Device:R R10
U 1 1
P 4850 1300
F 0 "R10" H 5000 1250 50  0000 C CNN
F 1 "15k" H 5000 1350 50  0000 C CNN
F 2 "Resistor_THT:R_Axial_DIN0204_L3.6mm_D1.6mm_P5.08mm_Horizontal" V 4780 1300 50  0001 C CNN
F 3 "~" H 4850 1300 50  0001 C CNN
	1    4850 1300
	-1   0    0    1   
$EndComp
Wire Wire Line
	9550 3350 9550 3150
Wire Wire Line
	9850 5250 9450 5250
Wire Wire Line
	9450 5150 9850 5150
Text GLabel 9450 5250 0    39   Input ~ 0
I2C_SCL
Text GLabel 9450 5150 0    39   Input ~ 0
I2C_SDA
Wire Wire Line
	9550 5050 9850 5050
Wire Wire Line
	9700 4950 9700 5450
Wire Wire Line
	9850 4950 9700 4950
$Comp
L power:GND #PWR050
U 1 1
P 9700 5450
F 0 "#PWR050" H 9700 5200 50  0001 C CNN
F 1 "GND" H 9700 5300 50  0000 C CNN
F 2 "" H 9700 5450 50  0001 C CNN
F 3 "" H 9700 5450 50  0001 C CNN
	1    9700 5450
	1    0    0    -1  
$EndComp
$Comp
L Connector_Generic:Conn_01x04 J10
U 1 1
P 10050 5050
F 0 "J10" H 10130 5042 50  0000 L CNN
F 1 "LCD COM" H 10130 4951 50  0000 L CNN
F 2 "Connector_PinSocket_2.54mm:PinSocket_1x04_P2.54mm_Vertical" H 10050 5050 50  0001 C CNN
F 3 "~" H 10050 5050 50  0001 C CNN
	1    10050 5050
	1    0    0    -1  
$EndComp
Wire Notes Line
	8850 2550 8850 5700
Wire Notes Line
	8850 5700 11000 5700
Wire Notes Line
	11000 5700 11000 2550
Text Label 1600 1500 1    39   ~ 0
PWR_USB
Wire Wire Line
	9550 3350 9550 4050
Wire Wire Line
	9700 3250 9700 3750
Wire Wire Line
	9850 3750 9700 3750
Connection ~ 9700 3750
Wire Wire Line
	9700 3750 9700 4350
Wire Wire Line
	9850 4050 9550 4050
Wire Wire Line
	9450 4550 9850 4550
Wire Wire Line
	9550 4050 9550 5050
Connection ~ 9550 4050
Wire Wire Line
	9850 4450 9400 4450
Wire Wire Line
	9400 4450 9400 4350
$Comp
L power:+3V3 #PWR0103
U 1 1
P 9400 4350
F 0 "#PWR0103" H 9400 4200 50  0001 C CNN
F 1 "+3V3" H 9415 4523 50  0000 C CNN
F 2 "" H 9400 4350 50  0001 C CNN
F 3 "" H 9400 4350 50  0001 C CNN
	1    9400 4350
	1    0    0    -1  
$EndComp
Wire Wire Line
	9700 4350 9700 4950
Connection ~ 9700 4350
Connection ~ 9700 4950
Text GLabel 8450 1500 0    39   Input ~ 0
U1_GPIO0
$Comp
L power:GND #PWR046
U 1 1
P 8750 2000
F 0 "#PWR046" H 8750 1750 50  0001 C CNN
F 1 "GND" H 8755 1827 50  0000 C CNN
F 2 "" H 8750 2000 50  0001 C CNN
F 3 "" H 8750 2000 50  0001 C CNN
	1    8750 2000
	1    0    0    -1  
$EndComp
$Comp
L power:+3V3 #PWR045
U 1 1
P 8750 1150
F 0 "#PWR045" H 8750 1000 50  0001 C CNN
F 1 "+3V3" H 8750 1300 50  0000 C CNN
F 2 "" H 8750 1150 50  0001 C CNN
F 3 "" H 8750 1150 50  0001 C CNN
	1    8750 1150
	1    0    0    -1  
$EndComp
$Comp
L Device:R R14
U 1 1
P 8750 1300
F 0 "R14" H 8900 1250 50  0000 C CNN
F 1 "10k" H 8900 1350 50  0000 C CNN
F 2 "Resistor_THT:R_Axial_DIN0204_L3.6mm_D1.6mm_P5.08mm_Horizontal" V 8680 1300 50  0001 C CNN
F 3 "~" H 8750 1300 50  0001 C CNN
	1    8750 1300
	-1   0    0    1   
$EndComp
Wire Wire Line
	8750 1550 8750 1500
Wire Wire Line
	8450 1600 8450 1500
Wire Wire Line
	8450 1500 8750 1500
Connection ~ 8750 1500
Wire Wire Line
	8750 1500 8750 1450
Wire Wire Line
	8450 1950 8450 1900
Wire Wire Line
	8750 1950 8450 1950
Wire Wire Line
	8750 2000 8750 1950
$Comp
L Device:C C10
U 1 1
P 8450 1750
F 0 "C10" H 8700 1700 50  0000 R CNN
F 1 "0.1uF" H 8750 1800 50  0000 R CNN
F 2 "Capacitor_SMD:C_1206_3216Metric_Pad1.42x1.75mm_HandSolder" H 8488 1600 50  0001 C CNN
F 3 "~" H 8450 1750 50  0001 C CNN
	1    8450 1750
	-1   0    0    1   
$EndComp
$Comp
L Switch:SW_Push SW6
U 1 1
P 9700 1750
F 0 "SW6" V 9750 1500 50  0000 L CNN
F 1 "RESET" V 9650 1450 50  0000 L CNN
F 2 "Project_libraries:SW_Push_1P1T_NO_6x6mm_H5mm" H 9700 1950 50  0001 C CNN
F 3 "~" H 9700 1950 50  0001 C CNN
	1    9700 1750
	0    -1   -1   0   
$EndComp
$Comp
L Connector:Screw_Terminal_01x02 J1
U 1 1
P 900 1100
F 0 "J1" H 900 800 50  0000 C CNN
F 1 "PWR 5V" H 900 900 50  0000 C CNN
F 2 "Project_libraries:PHOENIX_1935161" H 900 1100 50  0001 C CNN
F 3 "~" H 900 1100 50  0001 C CNN
	1    900  1100
	-1   0    0    1   
$EndComp
$Comp
L Switch:SW_Push SW5
U 1 1
P 8750 1750
F 0 "SW5" V 8800 1500 50  0000 L CNN
F 1 "BOOT" V 8700 1600 50  0000 C CNN
F 2 "Project_libraries:SW_Push_1P1T_NO_6x6mm_H5mm" H 8750 1950 50  0001 C CNN
F 3 "~" H 8750 1950 50  0001 C CNN
	1    8750 1750
	0    -1   -1   0   
$EndComp
Wire Wire Line
	10650 1800 10650 1950
Connection ~ 10650 1950
Wire Wire Line
	10650 1500 10650 1700
$Comp
L Connector:Screw_Terminal_01x02 J9
U 1 1
P 10850 1700
F 0 "J9" H 10800 1900 50  0000 L CNN
F 1 "LAMP" H 10750 1800 50  0000 L CNN
F 2 "Project_libraries:PHOENIX_1935161" H 10850 1900 50  0001 C CNN
F 3 "~" H 10850 1900 50  0001 C CNN
	1    10850 1700
	1    0    0    -1  
$EndComp
$EndSCHEMATC
